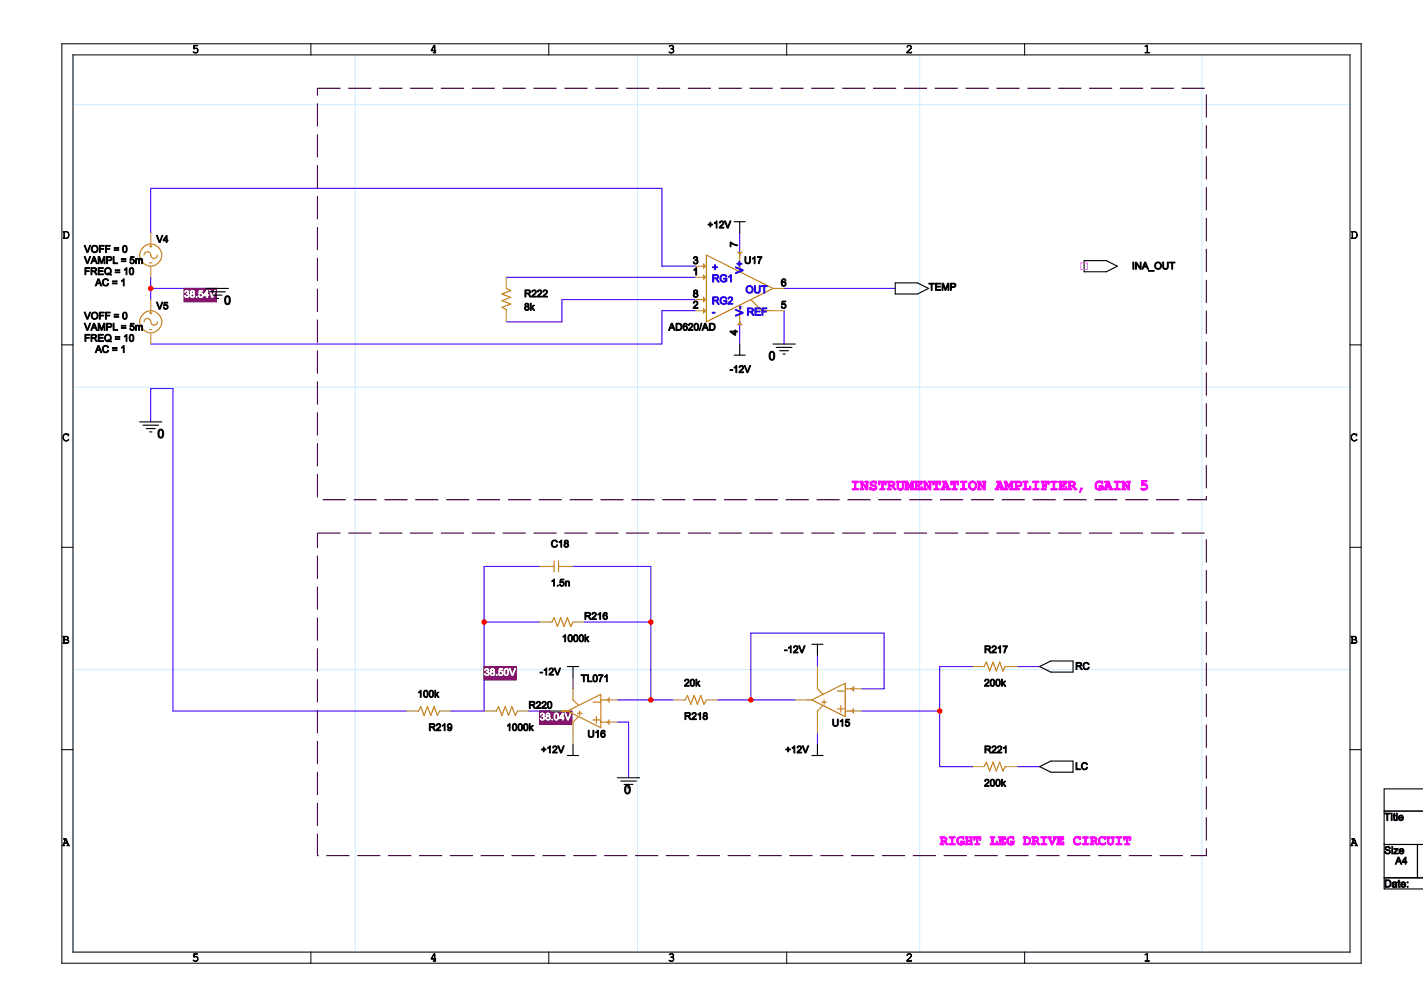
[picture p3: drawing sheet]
<svg xmlns="http://www.w3.org/2000/svg" width="297mm" height="210mm" viewBox="0 0 297 210" stroke-linecap="round" stroke-linejoin="round" font-family="sans-serif">
<path d="M15.2 11.4v187.2h266.6M74.1 11.4v187.2M133 11.4v187.2M192 11.4v187.2M250.9 11.4v187.2M15.2 21.8h266.6M15.2 80.7h266.6M15.2 139.6h266.6" fill="none" stroke="#ccedff" stroke-width=".21"/>
<g fill="none" stroke="#000" stroke-width=".21">
<path d="M12.9 9.1h271.2v191.8h-271.2zM15.2 11.4h266.6v187.2h-266.6zM64.9 9.1v2.3M114.5 9.1v2.3M164.2 9.1v2.3M213.9 9.1v2.3M12.9 71.9h2.3M281.8 71.9h2.3M12.9 114.1h2.3M281.8 114.1h2.3M12.9 156.3h2.3M281.8 156.3h2.3"/>
<path d="M64.9 198.6v2.3M114.5 198.6v2.3M164.2 198.6v2.3M213.9 198.6v2.3"/>
</g>
<path d="M31.5 57.8v2.4h13.9M154.4 48.6v4.6M154.4 67.1v4.6M163.7 64.8v6.9M31.5 88v-7h4.6v67.3h48.7M170.6 136.7v2.3M119.6 141.3v2.3M128.9 150.6h2.3v11.6M170.6 152.9v2.3" fill="none" stroke="#4200ff" stroke-width=".23"/>
<path d="M38.4 60.2h6.7v2.7h-6.7z" fill="#800040"/>
<path d="M38.4 60.2h6.7v2.7h-6.7z" fill="none" stroke="#800040" stroke-width=".23"/>
<path d="M31.5 48.6v-9.3h106.6v16.2h7M31.5 60.2v2.3M112.6 118.1h-11.6v30.2M212.4 159.9h4.6" fill="none" stroke="#4200ff" stroke-width=".23"/>
<path d="M101 139h6.8v2.8h-6.8z" fill="#800040"/>
<path d="M101 139h6.8v2.8h-6.8z" fill="none" stroke="#800040" stroke-width=".23"/>
<path d="M119.6 118.1h16.2v27.9M101 129.7h11.6M121.9 129.7h13.9M203.1 139h-7v20.9h7M94.1 148.3h6.9M110.3 148.3h4.7M128.9 146h11.6M149.7 146h16.3M179.9 148.3h16.2M179.9 143.6h4.6v-11.6h-27.8v14" fill="none" stroke="#4200ff" stroke-width=".23"/>
<path d="M112.6 148.3h6.8v2.8h-6.8z" fill="#800040"/>
<path d="M112.6 148.3h6.8v2.8h-6.8z" fill="none" stroke="#800040" stroke-width=".23"/>
<path d="M105.7 57.8h39.4M145.1 64.8h-7v6.9h-106.6M145.1 62.5h-27.8v4.6h-11.6M163.7 60.2h23.1M212.4 139h4.6" fill="none" stroke="#4200ff" stroke-width=".23"/>
<g fill="none" stroke="#000" stroke-width=".23">
<path d="M153.2 46.2h2.3M154.4 46.2v2.4M186.8 59h4.7l2.3 1.2-2.3 1.1h-4.7zM226.3 54.4h4.6l2.3 1.1-2.3 1.2h-4.6zM43.1 60.2h4.6M43.8 60.8h3.2M44.5 61.5h1.8M45.1 62.2h.5M153.2 74.1h2.3M154.4 71.7v2.4M161.3 71.7h4.7M162 72.4h3.3"/>
<path d="M162.7 73.1h1.9M163.4 73.8h.5M29.1 88h4.7M29.8 88.7h3.3M30.5 89.4h1.9M31.2 90.1h.5M118.4 139h2.4M119.6 139v2.3M169.5 134.4h2.3M170.6 134.4v2.3M217 139l2.3-1.2h4.7v2.4h-4.7zM118.4 157.6h2.4"/>
<path d="M119.6 155.2v2.4M169.5 157.6h2.3M170.6 155.2v2.4M217 159.9l2.3-1.2h4.7v2.3h-4.7zM128.9 162.2h4.6M129.6 162.9h3.2M130.3 163.6h1.8M131 164.3h.4M288.9 176.1h6.9v7h-6.9zM297.1 164.5h-8.2v4.7h8.2h-8.2v6.9h8.2h-1.3v7h1.3h-8.2v2.3h8.2"/>
</g>
<path d="M225.6 54.8h1.4v1.4h-1.4z" fill="none" stroke="#ff69b4" stroke-width=".23"/>
<path d="M66.3 18.4h185.5v85.8h-185.5zM66.3 111.2h185.5v67.2h-185.5z" fill="none" stroke="#400040" stroke-width=".23" stroke-dasharray="4.8 1.6" stroke-linecap="butt"/>
<g fill="none" stroke="#cc8006" stroke-width=".23">
<path d="M30.1 53.2l.2-.5 .5-.2 .5 .2 .3 .8 .3 .4 .7-.1 .3-.6M31.2 54.8h.5M31.2 51.3h.5M31.5 51.1v.5M115 118.1h.7M115.7 117v2.3M116.6 117v2.3M116.6 118.1h.7M115 129.7h.2l.5-.9 .6 1.9 .7-1.9 .7 1.9 .7-1.9 .7 1.9 .5-1M205.4 139l.5-.9 .7 1.8 .7-1.8 .7 1.8 .6-1.8 .7 1.8 .5-.9h.2M168.3 146h1.2M169.5 146l6.9-3.5v6.9z"/>
<path d="M170.6 141.3v2.3l1.2 1.2M171.5 146.4h1M171.8 147.1l-1.2 1.2v2.3M172 146v.9M174.8 147.8h1.4M174.8 144.1h1.4M175.5 147.1v1.4M176.4 143.6h1.2M176.4 148.3h1.2"/>
<circle cx="31.4" cy="53.2" r="2.29"/>
</g>
<path d="M31.5 48.6v2.3M31.5 55.5v2.3M112.6 118.1h2.4M117.3 118.1h2.3M112.6 129.7h2.4M119.6 129.7h2.3M203.1 139h2.3M210 139h2.4" fill="none" stroke="#a84" stroke-width=".23"/>
<path d="M178.3 142.9v1.4l-.7-.7z" fill="#a84"/>
<path d="M170.6 139v2.3M166 146h2.3M177.6 143.6h2.3" fill="none" stroke="#a84" stroke-width=".23"/>
<path d="M178.3 147.6v1.4l-.7-.7z" fill="#a84"/>
<path d="M170.6 150.6v2.3M177.6 148.3h2.3" fill="none" stroke="#a84" stroke-width=".23"/>
<path d="M117.3 148.3h1.1M118.4 148.3l7-3.5v7zM119.6 143.6v2.4l1.2 1.1M120.5 148.7h.9M120.8 149.4l-1.2 1.2v2.3M121 148.3v.9M123.8 150.1h1.4M123.8 146.4h1.4M124.5 149.4v1.4M125.4 146h1.2M125.4 150.6h1.2" fill="none" stroke="#cc8006" stroke-width=".23"/>
<path d="M126.6 146l.6-.7v1.4z" fill="#a84"/>
<path d="M115 148.3h2.3M119.6 141.3v2.3M126.6 146h2.3" fill="none" stroke="#a84" stroke-width=".23"/>
<path d="M126.6 150.6l.6-.7v1.4z" fill="#a84"/>
<path d="M84.8 148.3h2.3M91.8 148.3h2.3M101 148.3h2.4M108 148.3h2.3M119.6 152.9v2.3M126.6 150.6h2.3M140.5 146h2.3M147.4 146h2.3M203.1 159.9h2.3M210 159.9h2.4" fill="none" stroke="#a84" stroke-width=".23"/>
<path d="M147.4 53.2l13.9 7-13.9 6.9zM154.4 53.2v3.5M154.4 63.6v3.5M156.7 62.5l2.3 2.3h2.3M87.1 148.3h.3l.4-.9 .7 1.8 .7-1.8 .7 1.8 .7-1.8 .7 1.8 .5-.9M103.4 148.3h.2l.5-.9 .7 1.8 .6-1.8 .7 1.8 .7-1.8 .7 1.8 .5-.9M142.8 146h.2l.5-1 .7 1.9 .7-1.9 .7 1.9 .7-1.9 .7 1.9 .4-.9M205.4 159.9l.5-1 .7 1.9 .7-1.9 .7 1.9 .6-1.9 .7 1.9 .5-.9h.2" fill="none" stroke="#cc8006" stroke-width=".23"/>
<path d="M146.7 54.8l.7 .7-.7 .7z" fill="#a84"/>
<path d="M145.1 55.5h2.3" fill="none" stroke="#a84" stroke-width=".23"/>
<path d="M146.7 64.1l.7 .7-.7 .7z" fill="#a84"/>
<path d="M145.1 64.8h2.3M161.3 64.8h2.4M161.3 60.2h2.4" fill="none" stroke="#a84" stroke-width=".23"/>
<path d="M146.7 57.1l.7 .7-.7 .7z" fill="#a84"/>
<path d="M145.1 57.8h2.3" fill="none" stroke="#a84" stroke-width=".23"/>
<path d="M146.7 61.8l.7 .7-.7 .7z" fill="#a84"/>
<path d="M145.1 62.5h2.3" fill="none" stroke="#a84" stroke-width=".23"/>
<path d="M153.7 52.5h1.4l-.7 .7z" fill="#a84"/>
<path d="M154.4 53.2h.1" fill="none" stroke="#a84" stroke-width=".23"/>
<path d="M153.7 67.8l.7-.7 .7 .7z" fill="#a84"/>
<path d="M105.7 57.8v2.4M31.5 62.5v2.3M31.5 69.4v2.3M105.7 64.8v2.3M154.4 67.1h.1" fill="none" stroke="#a84" stroke-width=".23"/>
<g fill="none" stroke="#cc8006" stroke-width=".23">
<path d="M30.1 67.1l.2-.5 .5-.2 .5 .3 .3 .8 .3 .3 .7-.1 .3-.6M31.2 68.7h.5M31.2 65.3h.5M31.5 65v.5M105.7 60.2l.9 .4-1.8 .7 1.8 .7-1.8 .7 1.8 .7-1.8 .7 .9 .5v.2"/>
<circle cx="31.4" cy="67.1" r="2.29"/>
</g>
<circle cx="196.1" cy="148.3" r=".46" fill="#f00"/>
<circle cx="196.1" cy="148.3" r=".46" fill="none" stroke="#f00" stroke-width=".23"/>
<circle cx="156.7" cy="146" r=".46" fill="#f00"/>
<circle cx="156.7" cy="146" r=".46" fill="none" stroke="#f00" stroke-width=".23"/>
<circle cx="135.8" cy="129.7" r=".46" fill="#f00"/>
<circle cx="135.8" cy="129.7" r=".46" fill="none" stroke="#f00" stroke-width=".23"/>
<circle cx="135.8" cy="146" r=".46" fill="#f00"/>
<circle cx="135.8" cy="146" r=".46" fill="none" stroke="#f00" stroke-width=".23"/>
<circle cx="101" cy="129.7" r=".46" fill="#f00"/>
<circle cx="101" cy="129.7" r=".46" fill="none" stroke="#f00" stroke-width=".23"/>
<circle cx="31.5" cy="60.2" r=".46" fill="#f00"/>
<circle cx="31.5" cy="60.2" r=".46" fill="none" stroke="#f00" stroke-width=".23"/>
<text font-size="3.1" fill="#f0f" x="177.6" y="102.2">INSTRUMENTATION AMPLIFIER, GAIN 5</text>
<text font-size="2.9" fill="#f0f" x="196.1" y="176.2">RIGHT LEG DRIVE CIRCUIT</text>
<g font-size="2.6">
<text x="40.1" y="11">5</text>
<text x="89.7" y="11">4</text>
<text x="139.4" y="11">3</text>
<text x="189" y="11">2</text>
<text x="238.7" y="11">1</text>
<text x="13" y="49.7">D</text>
<text x="281.8" y="49.7">D</text>
<text x="46.8" y="63.5">0</text>
<text x="160.4" y="75.1">0</text>
<text x="13" y="92">C</text>
<text x="32.9" y="91.3">0</text>
<text x="281.8" y="92">C</text>
<text x="13" y="134.2">B</text>
<text x="281.8" y="134.2">B</text>
<text x="130.3" y="165.5">0</text>
<text x="13" y="176.4">A</text>
<text x="281.8" y="176.4">A</text>
<text x="40.1" y="200.5">5</text>
<text x="89.7" y="200.5">4</text>
<text x="139.4" y="200.5">3</text>
<text x="189" y="200.5">2</text>
<text x="238.7" y="200.5">1</text>
</g>
<g font-size="2.2">
<text x="153.9" y="51.6" transform="rotate(-90 153.9 51.6)">7</text>
<text x="144.6" y="55">3</text>
<text x="144.6" y="57.4">1</text>
<text x="163" y="59.7">6</text>
<text x="144.6" y="64.3">2</text>
<text x="144.6" y="62">8</text>
<text x="163" y="64.3">5</text>
<text x="153.9" y="69.9" transform="rotate(-90 153.9 69.9)">4</text>
<text x="288.9" y="171.1">Title</text>
<text x="288.9" y="178.1">Size</text>
<text x="288.9" y="185">Date:</text>
</g>
<g font-size="2.2" fill="#00c">
<text x="148.6" y="56.5">+</text>
<text x="148.6" y="58.8">RG1</text>
<text x="155.1" y="57.1" transform="rotate(-90 155.1 57.1)">V+</text>
<text x="148.6" y="65.8">-</text>
<text x="148.6" y="63.5">RG2</text>
<text x="155.1" y="65.9" transform="rotate(-90 155.1 65.9)">V-</text>
<text x="155.6" y="61.1">OUT</text>
<text x="155.8" y="65.8">REF</text>
</g>
<g font-size="2.1">
<text x="147.7" y="47.6">+12V</text>
<text x="17.6" y="52.7">VOFF = 0</text>
<text x="32.6" y="50.6">V4</text>
<text x="17.6" y="57.3">FREQ = 10</text>
<text x="17.6" y="55">VAMPL = 5m</text>
<text x="19.9" y="59.6">AC = 1</text>
<text x="155.3" y="55">U17</text>
<text x="236.2" y="56.1">INA_OUT</text>
<text x="32.6" y="64.5">V5</text>
<text x="109.4" y="61.9">R222</text>
<text x="109.4" y="64.7">8k</text>
<text x="193.8" y="60.6">TEMP</text>
<text x="17.6" y="71.2">FREQ = 10</text>
<text x="17.6" y="68.9">VAMPL = 5m</text>
<text x="17.6" y="66.6">VOFF = 0</text>
<text x="139.5" y="68.9">AD620/AD</text>
<text x="19.9" y="73.5">AC = 1</text>
<text x="152.3" y="77.7">-12V</text>
<text x="115" y="114.1">C18</text>
<text x="115" y="122.2">1.5n</text>
<text x="121.9" y="129.2">R216</text>
<text x="117.3" y="133.8">1000k</text>
<text x="163.7" y="136.2">-12V</text>
<text x="205.4" y="136.2">R217</text>
<text x="112.6" y="140.8">-12V</text>
<text x="121.2" y="142.2">TL071</text>
<text x="142.8" y="143.1">20k</text>
<text x="205.4" y="143.1">200k</text>
<text x="224.4" y="139.6">RC</text>
<text x="87.1" y="145.4">100k</text>
<text x="110.3" y="147.8">R220</text>
<text x="89.4" y="152.4">R219</text>
<text x="105.7" y="152.4">1000k</text>
<text x="122.6" y="153.8">U16</text>
<text x="142.8" y="150.1">R218</text>
<text x="173.6" y="151.5">U15</text>
<text x="112.9" y="157">+12V</text>
<text x="163.9" y="157">+12V</text>
<text x="205.4" y="157">R221</text>
<text x="224.4" y="160.5">LC</text>
<text x="205.4" y="164">200k</text>
<text x="291.2" y="180.2">A4</text>
</g>
<g font-size="2.1" fill="#fff">
<text x="38.4" y="62">38.54V</text>
<text x="101" y="140.9">38.50V</text>
<text x="112.6" y="150.2">38.04V</text>
</g>
</svg>
